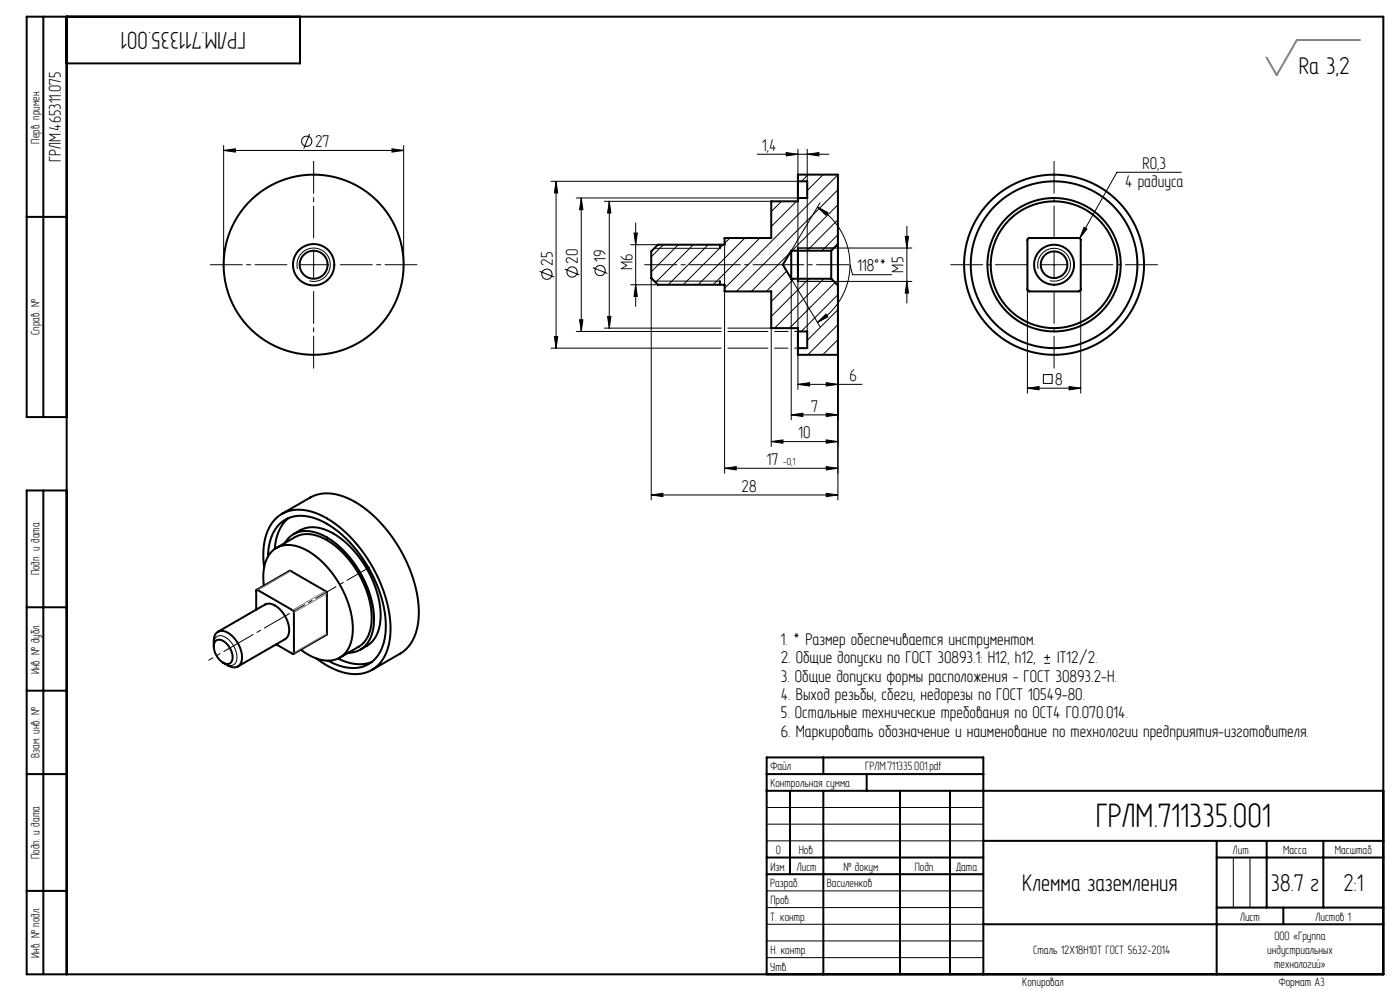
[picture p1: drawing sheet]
<svg xmlns="http://www.w3.org/2000/svg" width="420mm" height="297mm" viewBox="0 0 420 297" stroke-linecap="round" stroke-linejoin="round" font-family="sans-serif">
<g fill="none" stroke="#000" stroke-width=".3">
<path d="M67.1 45.1l3.5-.5v1zM67.1 43.6v35.7M67.1 45.1h54M92.9 40.1l-1.8 4.4M117.6 44.6l3.5 .5-3.5 .5zM121.1 43.6v35.7M165.3 54.3h74.1M166.8 54.3l.5 3.5h-1zM166.8 54.3v50M172.9 59.3h66.5M174.4 59.3l.5 3.5h-1zM174.4 59.3v40"/>
<path d="M227.2 46.2h21.5M235.9 45.7l3.5 .5-3.5 .5zM239.4 44.7v72M239.9 59.3l-.5 .6M242.2 46.2l3.5-.5v1zM242.2 44.7v54.6M242.5 52.3l-2 2M246.9 52.3l-4.7 4.8M251.4 52.4l-34 34M251.4 56.9l-30.5 30.4M354.4 51.6h-19.3l-11.2 19.8M90.1 79.3h8"/>
<path d="M94.1 75.3v8M181.3 60.3h50.1M182.8 60.3l.5 3.5h-1zM182.8 60.3v38M189.2 73.3h8.2M190.2 69.8h1l-.5 3.5zM190.7 66.8v25M196.3 74.4h19.7M199 73.3l-3.6 3.7M203.5 73.3l-8.1 8.2M208 73.3l-11.3 11.3M212.5 73.3l-12 12"/>
<path d="M217 73.3l-12 12M217.4 73.3v68.5M219 71.3l-1.6 1.6M223.5 71.3l-14 14M227.9 71.3l-14 14M234.5 60.3l-3.1 3.1M237 75.7l-11.6 11.6M238.9 60.3l-7.5 7.6M245.2 62.1l3.2 1.6-.6 .8zM245.2 62.1a20.2 20.2 0 0 1 0 34.5M246 60.8l-8.6 14.3M251.4 61.4l-13.8 13.7"/>
<path d="M251.4 65.9l-9.3 9.2M251.4 70.4l-4.8 4.7M251.4 73.1v76.7M255 79.3l.8 3h11.7M271.6 70.8h1l-.5 3.5zM272.1 67.8v23M273.6 74.3h-34.2M312.2 79.3h8M316.2 75.3v8M325.2 68.1l.9 .5-2.2 2.8zM89.3 80.6a5 5 0 0 1 4.4-6.2 5 5 0 0 1 5.4 5.4 5 5 0 0 1-6.3 4.4M161.9 81.3l4.4 1.8"/>
<path d="M169.4 80.6l4.4 1.8M172.9 99.3h43.5M173.9 95.8h1l-.5 3.5zM177.8 80.2l4.4 1.8M181.3 98.3h35.1M182.3 94.8h1l-.5 3.5zM189.2 85.3h8.2M190.7 85.3l.5 3.5h-1zM195.4 83.3v66.5M196.3 84.3h19.7M218.4 99.3h12M218.4 98.3h13v35.5"/>
<path d="M232.4 99.3h4M236 81.2l-6.1 6.1M238.2 83.5l-6.8 6.9M238.4 99.3h1M242.7 83.5l-11.3 11.3M245.2 96.6l2.6-2.4 .6 .8zM246 97.9l-8.6-14.4v42.3M247.2 83.5l-14.8 14.8M250.5 84.7l-13.6 13.6M251.4 88.3l-11 11M251.4 92.8l-9.2 9.2M251.4 97.3l-9.1 9"/>
<path d="M272.1 84.3l.5 3.5h-1zM273.6 84.3h-34.2M308.2 86.7v31.1M311.5 80.6a4.9 4.9 0 0 1 4.3-6.2 4.9 4.9 0 0 1 5.3 5.4 4.9 4.9 0 0 1-6.2 4.3M324.2 86.7v31.1M165.3 104.3h51.1M166.3 100.8h1l-.5 3.5zM218.4 104.3h12M232.4 104.3h4M238.4 104.3h1M239.4 115.2l3.5-.5v1zM239.4 115.2h19.2"/>
<path d="M239.8 104.3l-.4 .5M247.9 114.7l3.5 .5-3.5 .5zM251.4 101.8l-4.6 4.5M251.4 106.3h-.1M308.2 116.3l3.5-.5v1zM308.2 116.3h16M313 112.3h2.7v2.6h-2.7zM320.7 115.8l3.5 .5-3.5 .5zM231.4 132.3l3.5-.5v1zM231.4 132.3h20M237.4 124.3l3.5-.5v1zM237.4 124.3h14"/>
<path d="M247.9 139.8l3.5 .5-3.5 .5zM247.9 123.8l3.5 .5-3.5 .5zM247.9 131.8l3.5 .5-3.5 .5zM195.4 148.3l3.5-.5v1zM195.4 148.3h56M217.4 140.3l3.5-.5v1zM217.4 140.3h34M247.9 147.8l3.5 .5-3.5 .5zM64.1 193a2.19 2.19 0 0 1 1.3-2.4 2.19 2.19 0 0 1 2.6 .6 6.7 6.7 0 0 1 2.7 7.4 2.12 2.12 0 0 1-3.1 .4M313.3 198.8h1.7M313.3 197h1.7M314.1 196.2v1.7"/>
<path d="M230 242h65M230 247h65M230 252h65M370 257v15M375 257v15M230 277h65M230 272h65M230 267h65M230 287h65M230 282h65"/>
<circle cx="92" cy="42.3" r="1.54"/>
<circle cx="164.1" cy="82.2" r="1.54"/>
<circle cx="171.6" cy="81.5" r="1.54"/>
<circle cx="180" cy="81.1" r="1.54"/>
</g>
<path d="M239.4 75.1v8.4" fill="none" stroke="#000" stroke-width=".6" stroke-linecap="butt"/>
<path d="M86.1 79.3h-23M94.1 71.3v-23M102.1 79.3h23M254.6 79.3h-61.2M308.2 79.3h-23M316.2 71.3v-23M324.2 79.3h23M94.1 87.3v23M316.2 87.3v23" fill="none" stroke="#000" stroke-width=".3" stroke-dasharray="15.2 1.3 1.3 1.3" stroke-dashoffset="5.6"/>
<g fill="none" stroke="#000" stroke-width=".6">
<path d="M13 5v120M20 5v287M90 5v14h-70M239.4 54.3v5M239.4 54.3v-2h12v20.8M239.4 59.3v1h-8v11h-14v2h-20l-2 2v8l2 2h20v2h14v11h8v1M239.4 54.3h2.8v5h-2.8M8 65h12M216 73.3v1.1M237.4 75.1v8.4M237.4 75.1h12M237.4 75.1l-2.6 4.2 2.6 4.2"/>
<path d="M239.4 74.3v.8M249.4 75.1v8.4M251.4 73.1v12.4M251.4 73.1l-2 2M308.4 71.5l.4-.2h14.8l.4 .2 .2 .4v14.8l-.2 .5-.4 .1h-14.8l-.4-.1-.2-.5v-14.8zM216 84.3v1M237.4 83.5h12M239.4 83.5v.8M239.4 99.3v5M239.4 99.3h2.8v5h-2.8M249.4 83.5l2 2M251.4 85.5v20.8h-12v-2"/>
<path d="M20 125h-12v-120h407v287h-407v-145h12M13 147v145M84.6 154l8.5-4.9a12.8 12.8 0 0 1 12.3 .7 41.2 41.2 0 0 1 18.4 23.3 26.5 26.5 0 0 1 .5 17.8l-1.6 2.7-1.4 1.4-9.7 5.8M86.6 155.2a12.4 12.4 0 0 0-4.2 9.3M77 176.8l10-5.7 10.9 6.4 .1 12.6-10 5.9M79.2 175.5a12 12 0 0 1 2.7-10.6 8.3 8.3 0 0 1 9.5-.3 29.1 29.1 0 0 1 14.4 25 8.5 8.5 0 0 1-5 8 12 12 0 0 1-10.6-2.9M79.2 170.1a18.4 18.4 0 0 1 2.8-13.8 10.2 10.2 0 0 1 11.3-3 32.5 32.5 0 0 1 16.9 14.1 38 38 0 0 1 6.8 23.7 11.4 11.4 0 0 1-7.7 10.6 16.8 16.8 0 0 1-13.6-3.8l-.7-.5M80.4 166.8a12.4 12.4 0 0 1 5.2-11.1 12.5 12.5 0 0 1 12.5 1.3 39.1 39.1 0 0 1 17.7 30.6 12.5 12.5 0 0 1-5.2 11.4 12.4 12.4 0 0 1-12.2-1M82.9 164.2l5.7-3.3a9.3 9.3 0 0 1 9.5 1 29.4 29.4 0 0 1 13.4 24.4 8.9 8.9 0 0 1-3.9 7.6l-5.7 3.2M85.5 162.7a7.5 7.5 0 0 1 9.5-3 27.5 27.5 0 0 1 14.6 14.8 22.6 22.6 0 0 1 1.9 15.9 7.3 7.3 0 0 1-7 5.3M88.1 160.1a10 10 0 0 1 12-.2 31.1 31.1 0 0 1 14.1 25.1 9.7 9.7 0 0 1-6.1 9.7M8 182h12"/>
<path d="M64.1 193.7v-1.6a2.64 2.64 0 0 1 1.4-2.8 2.64 2.64 0 0 1 3.2 .5 8.6 8.6 0 0 1 3.6 8.8 2.48 2.48 0 0 1-3.9 .8l-1.4-.8M64.6 192.2a2.25 2.25 0 0 1 3.3 .6 5.1 5.1 0 0 1 1.4 5.7 2.25 2.25 0 0 1-3.3-.6 5.1 5.1 0 0 1-1.4-5.7zM65.4 189.3l14.1-8.1a4.5 4.5 0 0 1 5.2 2.2 7 7 0 0 1 1.4 7.7l-14.7 8.6M76.9 182.7v-5.6l.2-.3 10.9 6.4 .1 12.7h-.3l-4.9-2.8M101.4 197.4a12.4 12.4 0 0 0 10.1 1M8 207h12M8 232h12M230 237h185M230 232h65M237 237v25M247 227v5M247 237v55"/>
<path d="M260 232v5M270 237v55M285 237v55M230 257h65M295 252h120M365 252v40M365 257h50M380 252v20M397 252v20M8 267h12M230 262h65M295 277h120"/>
<path d="M365 272h50M385 272v5M230 292v-65h65v65"/>
<circle cx="94.1" cy="79.3" r="27"/>
<circle cx="94.1" cy="79.3" r="4.2"/>
<circle cx="94.1" cy="79.3" r="6.2"/>
<circle cx="316.2" cy="79.3" r="27"/>
<circle cx="316.2" cy="79.3" r="6"/>
<circle cx="316.2" cy="79.3" r="25"/>
<circle cx="316.2" cy="79.3" r="19"/>
<circle cx="316.2" cy="79.3" r="20"/>
<circle cx="316.2" cy="79.3" r="4"/>
</g>
<path d="M98.1 177.4l-10 5.8" fill="none" stroke="#000" stroke-width=".3" stroke-dasharray="15.2 1.3 1.3 1.3" stroke-dashoffset="11.4"/>
<path d="M86.8 183.9l-18.4 10.6" fill="none" stroke="#000" stroke-width=".3" stroke-dasharray="15.2 1.3 1.3 1.3" stroke-dashoffset="6.5"/>
<path d="M110.9 170l-12.8 7.4" fill="none" stroke="#000" stroke-width=".3" stroke-dasharray="15.2 1.3 1.3 1.3" stroke-dashoffset="7.4"/>
<path d="M68.4 194.5l-5.8 3.4" fill="none" stroke="#000" stroke-width=".3" stroke-dasharray="15.2 1.3 1.3 1.3" stroke-dashoffset="13.8"/>
<path d="M383 22.5h.1" fill="none" stroke="#808080" stroke-width=".3" stroke-dasharray="15.2 1.3 1.3 1.3"/>
<path d="M408 12h-18.9l-6.1 10.5-3-5.2" fill="none" stroke="#808080" stroke-width=".6"/>
<g fill="#000">
<path d="M67.1 45.1l3.5-.5v1zM117.6 44.6l3.5 .5-3.5 .5zM245.2 96.6l2.6-2.4 .6 .8zM245.2 62.1l3.2 1.6-.6 .8zM325.2 68.1l-1.3 3.3 2.2-2.8zM308.2 116.3l3.5-.5v1zM320.7 115.8l3.5 .5-3.5 .5z"/>
<path d="M271.6 70.8h1l-.5 3.5zM272.1 84.3l.5 3.5h-1zM174.4 59.3l.5 3.5h-1zM173.9 95.8h1l-.5 3.5zM166.8 54.3l.5 3.5h-1zM166.3 100.8h1l-.5 3.5zM190.2 69.8h1l-.5 3.5zM190.7 85.3l.5 3.5h-1z"/>
<path d="M182.3 94.8h1l-.5 3.5zM182.8 60.3l.5 3.5h-1z"/>
<path d="M247.9 114.7l3.5 .5-3.5 .5zM239.4 115.2l3.5-.5v1zM242.2 46.2l3.5-.5v1zM235.9 45.7l3.5 .5-3.5 .5z"/>
<path d="M231.4 132.3l3.5-.5v1zM247.9 131.8l3.5 .5-3.5 .5z"/>
<path d="M237.4 124.3l3.5-.5v1zM247.9 123.8l3.5 .5-3.5 .5zM195.4 148.3l3.5-.5v1zM247.9 147.8l3.5 .5-3.5 .5z"/>
<path d="M217.4 140.3l3.5-.5v1zM247.9 139.8l3.5 .5-3.5 .5z"/>
</g>
<path d="M87.2 171.1l-9.9 5.7M97.6 177.1l-9.8 5.8M98.1 177.9l-9.9 5.7M98.1 190l-9.9 5.7" fill="none" stroke="#808080" stroke-width=".3"/>
<text font-size="11" x="328.7" y="248">ГРЛМ.711335.001</text>
<g font-size="7.8">
<text x="73.7" y="9.5" transform="rotate(-180 73.7 9.5)">ГРЛМ.711335.001</text>
<text x="389.6" y="22.2">Ra 3,2</text>
<text x="306.7" y="267">Клемма заземления</text>
<text x="381.2" y="267">38.7 г</text>
<text x="403" y="267">2:1</text>
</g>
<g font-size="5.5">
<text x="94.6" y="44.1">27</text>
<text x="228.7" y="45.2">1,4</text>
<text x="18.2" y="48.6" transform="rotate(-90 18.2 48.6)">ГРЛМ.465311.075</text>
<text x="342.7" y="50.6">R0,3</text>
<text x="337.6" y="56.1">4 радиуса</text>
<text x="165.8" y="79.6" transform="rotate(-90 165.8 79.6)">25</text>
<text x="173.4" y="79" transform="rotate(-90 173.4 79)">20</text>
<text x="181.8" y="78.5" transform="rotate(-90 181.8 78.5)">19</text>
<text x="189.7" y="81" transform="rotate(-90 189.7 81)">М6</text>
<text x="257.3" y="81.3">118°*</text>
<text x="271.1" y="81.7" transform="rotate(-90 271.1 81.7)">M5</text>
<text x="254.9" y="114.2">6</text>
<text x="316.6" y="115.3">8</text>
<text x="243.4" y="123.3">7</text>
<text x="239.6" y="131.3">10</text>
<text x="230.1" y="139.3">17</text>
<text x="222.5" y="147.3">28</text>
<text x="234.2" y="193.3">1. * Размер обеспечивается инструментом.</text>
<text x="234.2" y="198.8">2. Общие допуски по ГОСТ 30893.1: H12, h12,</text>
<text x="317.1" y="198.8">IT12/2.</text>
<text x="234.2" y="204.3">3. Общие допуски формы расположения - ГОСТ 30893.2-Н.</text>
<text x="234.2" y="209.8">4. Выход резьбы, сбеги, недорезы по ГОСТ 10549-80.</text>
<text x="234.2" y="215.3">5. Остальные технические требования по ОСТ4 ГО.070.014.</text>
<text x="234.2" y="220.8">6. Маркировать обозначение и наименование по технологии предприятия-изготовителя.</text>
</g>
<g font-size="3.9">
<text x="11.9" y="43.1" transform="rotate(-90 11.9 43.1)">Перв. примен.</text>
<text x="11.9" y="100.4" transform="rotate(-90 11.9 100.4)">Справ. №</text>
<text x="11.9" y="172.4" transform="rotate(-90 11.9 172.4)">Подп. и дата</text>
<text x="11.9" y="202.1" transform="rotate(-90 11.9 202.1)">Инв. № дубл.</text>
<text x="11.9" y="227.2" transform="rotate(-90 11.9 227.2)">Взам. инв. №</text>
<text x="231.2" y="230.9">Файл</text>
<text x="259.6" y="230.9">ГРЛМ.711335.001.pdf</text>
<text x="231.1" y="235.9">Контрольная сумма</text>
<text x="11.9" y="257.4" transform="rotate(-90 11.9 257.4)">Подп. и дата</text>
<text x="232.7" y="255.9">0</text>
<text x="239.6" y="255.9">Нов.</text>
<text x="369.9" y="255.9">Лит.</text>
<text x="384.9" y="255.9">Масса</text>
<text x="400.4" y="255.9">Масштаб</text>
<text x="231.1" y="260.9">Изм.</text>
<text x="239" y="260.9">Лист</text>
<text x="253" y="260.9">№ докум.</text>
<text x="274.4" y="260.9">Подп.</text>
<text x="286.9" y="260.9">Дата</text>
<text x="231.1" y="265.9">Разраб.</text>
<text x="248.1" y="265.9">Василенков</text>
<text x="231.1" y="275.9">Т. контр.</text>
<text x="231.1" y="270.9">Пров.</text>
<text x="372" y="275.9">Лист</text>
<text x="394.7" y="275.9">Листов 1</text>
<text x="382.3" y="281.7">ООО «Группа</text>
<text x="11.9" y="287.1" transform="rotate(-90 11.9 287.1)">Инв. № подл.</text>
<text x="231.1" y="285.9">Н. контр.</text>
<text x="310" y="285.9">Сталь 12Х18H10T ГОСТ 5632-2014</text>
<text x="380.2" y="285.9">индустриальных</text>
<text x="231.1" y="290.9">Утв.</text>
<text x="382.2" y="290.1">технологий»</text>
<text x="306.7" y="295.6">Копировал</text>
<text x="383.6" y="295.4">Формат A3</text>
</g>
<text font-size="3.3" x="235" y="139.3">-0,1</text>
</svg>
